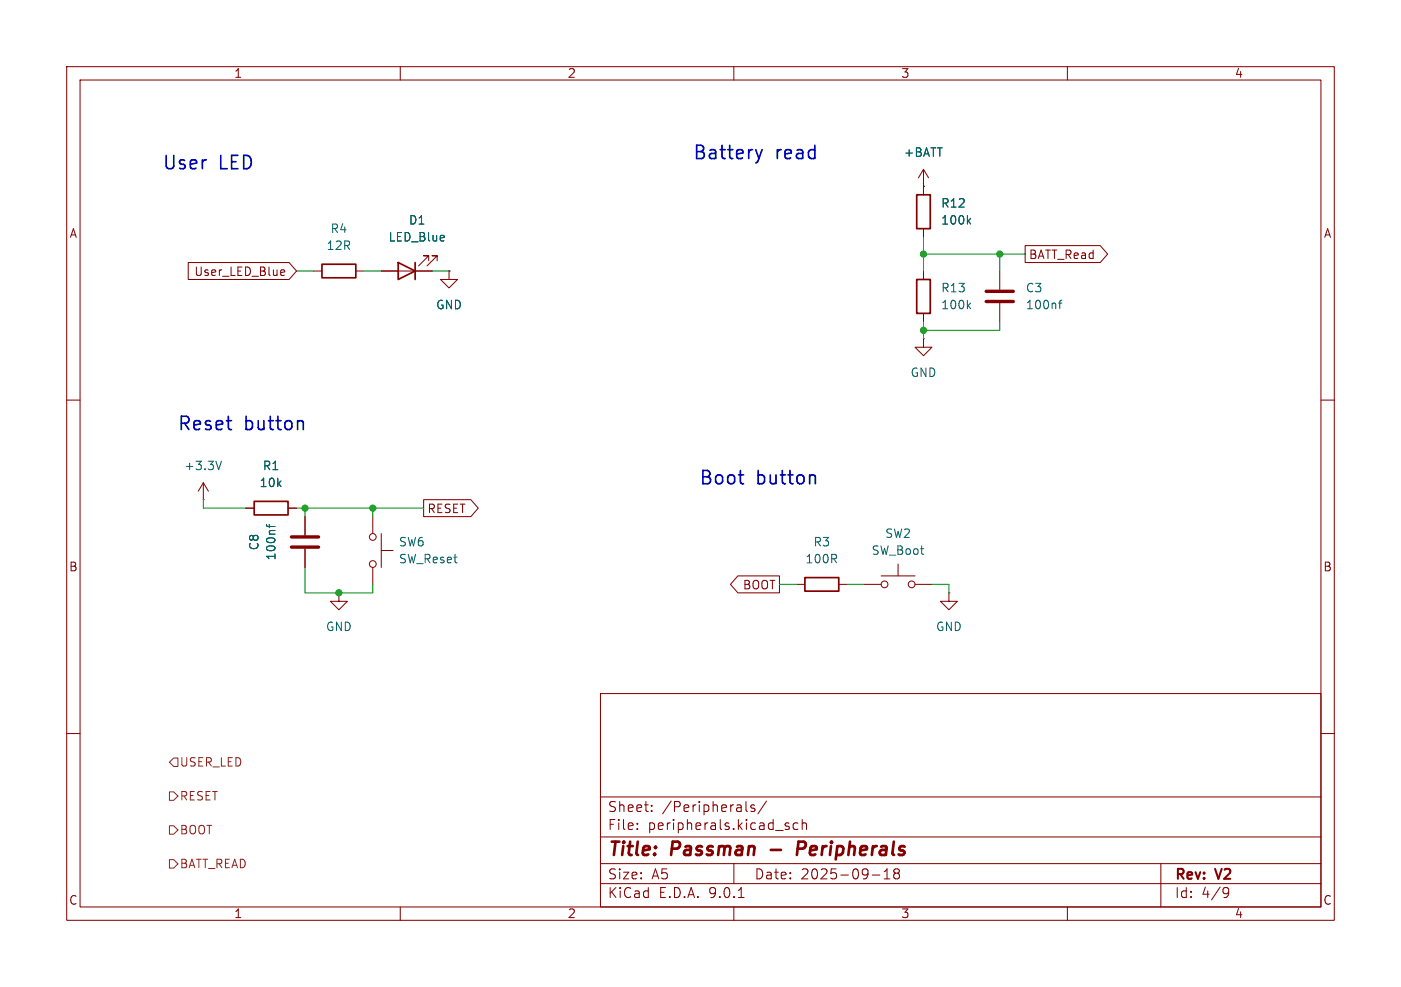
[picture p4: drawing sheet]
<svg xmlns="http://www.w3.org/2000/svg" width="210mm" height="148mm" viewBox="0 0 210 148" stroke-linecap="round" stroke-linejoin="round" font-family="sans-serif">
<g fill="none" stroke="#840000" stroke-width=".15">
<path d="M10 10h190v128h-190zM12 12h186v124h-186zM60 10v2M110 10v2M160 10v2M28.2 39.4h15.1l1.1 1.2-1.1 1.3h-15.1zM64.3 39.1v-.7h-.8h.8l-1.6 1.5M65.5 39.1v-.7h-.7h.7l-1.5 1.5M138.4 27.9h.1M138.4 25.4v3.8M138.4 34.3v1.3M138.4 25.4l-.7 1.3"/>
<path d="M138.4 25.4l.8 1.3M153.7 36.8h11.2l1.1 1.3-1.1 1.3h-11.2zM42.3 40.5h.3l.1 .3-.6 .1M42.6 41.2l-.3 .1M47 40.6h1.3M53.3 40.6h1.3M57.1 40.6h7.7M67.3 40.6v1.3h1.3l-1.3 1.3-1.3-1.3h1.3M67.3 40.6h.1M138.4 50.8v1.3h1.3l-1.3 1.2-1.2-1.2h1.2M138.4 50.8h.1M138.4 40.6v1.3"/>
<path d="M138.4 47v1.3M149.9 40.6v2.8M149.9 45.5v2.8M10 60h2M30.5 74.9h.1M30.5 72.4l-.8 1.3M30.5 72.4l.7 1.3M30.5 72.4v2.5M36.8 76.2h1.3M43.2 76.2h1.2M45.7 77.5v2.8M55.9 77.5v2.5"/>
<path d="M63.5 74.9h7.1l1.1 1.3-1.1 1.3h-7.1zM198 60h2M45.7 82.3v2.8M50.8 88.9v1.3h1.3l-1.3 1.2-1.3-1.2h1.3M50.8 88.9h.1M55.9 85.1v2.5M57.1 82.6h1.8M57.1 80v5.1M110.6 86.4h6.2v2.5h-6.2l-1.1-1.3zM119.4 87.6h1.2M125.7 87.6h1.3M129.5 87.6h2.6"/>
<path d="M132.1 86.4h5.1M134.6 84.6v1.8M137.2 87.6h2.5M142.2 88.9v1.3h1.3l-1.3 1.2-1.2-1.2h1.2M142.2 88.9h.1M10 110h2M90 104h108v32h-108zM90 119.5h108M198 110h2M60 136v2M90 132.5h108M90 129.5h108"/>
<path d="M90 125.5h108M95.5 124.2v.2M95.5 123.5v.1M97.7 121.5v.2M97.7 120.8v.1M110 136v2M110 129.5v3M110.7 134.6h.8M111.8 120.2v1.3l.2 .2M113.1 120.8l-.3-.1-.3 .2 .1 .2 .5 .2v.3h-.6M114.9 120.1l-1.3 1.9M117.8 123.8l.5 .2v.1v.2l-.5 .1"/>
<path d="M117.8 123.5h.5M119.6 123.5l-.4-.1-.3 .3v.4l.1 .2h.6M120.3 123.5a.37 .37 0 0 1 .6 .1v.8M120.3 122.9v1.5M130.8 131.2h1.1M132.5 131.8h.9M132.5 130.7l.5-.4v1.5M134 130.4v.2l.3 .3M134.3 130.9l-.3 .3v.4l.3 .2 .4-.1 .1-.2v-.4l-.3-.2M134.3 130.9h.2M134.8 130.4v.2l-.3 .3M160 136v2"/>
<path d="M174 129.5v6.5M183.6 133.1h.3l.2 .1a.99 .99 0 0 1-.3 1.4h-.3M184.2 133.7l-.3 .3h-.3"/>
<circle cx="55.9" cy="84.6" r=".51"/>
<circle cx="55.9" cy="80.5" r=".51"/>
<circle cx="132.6" cy="87.6" r=".51"/>
<circle cx="136.7" cy="87.6" r=".51"/>
</g>
<path d="M115.5 127.4h1.6M120.5 126.2h-.8l-.3 2M120.5 127.2l-.9 .1" fill="none" stroke="#840000" stroke-width=".4"/>
<path d="M48.3 39.6h5v2.1h-5zM59.7 39.4l2.5 1.2-2.5 1.3zM62.2 39.4v2.5M137.4 29.2h2v5.1h-2zM137.4 41.9h2v5.1h-2zM38.1 75.2h5.1v2h-5.1zM120.6 86.6h5.1v2h-5.1z" fill="none" stroke="#840000" stroke-width=".25"/>
<path d="M145.1 33.1l.4 .5M145.5 32.8l-.5 .4M145.1 45.8l.4 .5M145.5 45.5l-.5 .4M158.7 45.5h.5M159.2 45l-.3 .2v1.1M33.2 69.2l-.4 1.2M39.9 78.6l.2 .4h1.1M40.4 78.6v.5" fill="none" stroke="#006464" stroke-width=".15"/>
<path d="M147.8 43.7h4.1M147.8 45.2h4.1M43.7 82h4.1M43.7 80.5h4.1" fill="none" stroke="#840000" stroke-width=".51"/>
<path d="M25.4 118.7h.6l.7 .7-.7 .6h-.6zM25.4 114.3l.6-.6h.7v1.2h-.7zM25.4 123.8h.6l.7 .7-.7 .6h-.6zM25.4 128.9h.6l.7 .6-.7 .7h-.6z" fill="none" stroke="#725600" stroke-width=".15"/>
<g fill="none" stroke="#009600" stroke-width=".15">
<path d="M138.4 35.6v5M138.4 38.1h15.3M149.9 38.1v2.5M44.4 40.6h2.6M54.6 40.6h2.5M64.8 40.6h2.5M138.4 48.3v2.5M149.9 48.3v1.2h-11.5M30.5 74.9v1.3h6.3M44.4 76.2h19.1M45.7 76.2v1.3M55.9 76.2v1.3"/>
<path d="M45.7 85.1v3.8h10.2v-1.3M116.8 87.6h2.6M127 87.6h2.5M139.7 87.6h2.5v1.3"/>
</g>
<path d="M113.3 22.4l.5 1.4M113.8 23.8l-.3 .5M114.2 22.4l-.4 1.4M44.9 63.1l.5 .1 .1 .2v1M110.7 71.2h.8M111.3 72.5h.2M121.6 71.2l.5 .1 .1 .2v1" fill="none" stroke="#0000c2" stroke-width=".25"/>
<g fill="#009600" stroke="#009600" stroke-width=".15">
<circle cx="45.7" cy="76.2" r=".46"/>
<circle cx="55.9" cy="76.2" r=".46"/>
<circle cx="50.8" cy="88.9" r=".46"/>
<circle cx="138.4" cy="49.5" r=".46"/>
<circle cx="138.4" cy="38.1" r=".46"/>
<circle cx="149.9" cy="38.1" r=".46"/>
</g>
<g font-size="2.8" fill="#0000c2">
<text x="24.3" y="25.8">User</text>
<text x="32.8" y="25.8">LED</text>
<text x="103.8" y="24.2">Battery</text>
<text x="116.2" y="24.2">read</text>
<text x="26.5" y="64.9">Reset</text>
<text x="36.6" y="64.9">button</text>
<text x="104.7" y="73">Boot</text>
<text x="113.3" y="73">button</text>
</g>
<g font-size="2.8" fill="#840000">
<text x="91" y="128.9">Title:</text>
<text x="100.7" y="128.9">Passman</text>
<text x="121.1" y="128.9">Peripherals</text>
</g>
<g font-size="2.1" fill="#840000">
<text x="91" y="124.7">File:</text>
<text x="91" y="122">Sheet:</text>
<text x="97.1" y="124.7">peripherals.kicad_sch</text>
<text x="99.2" y="122">/Peripherals/</text>
<text x="91" y="134.9">KiCad</text>
<text x="91" y="132.1">Size:</text>
<text x="97.7" y="132.1">A5</text>
<text x="98.7" y="134.9">E.D.A.</text>
<text x="106.3" y="134.9">9.0.1</text>
<text x="113" y="132.1">Date:</text>
<text x="120" y="132.1">2025-09-18</text>
<text x="176" y="132.3">Rev:</text>
<text x="176" y="134.9">Id:</text>
<text x="180.1" y="134.9">4/9</text>
<text x="182.4" y="132.3">V2</text>
</g>
<g font-size="1.8" fill="#840000">
<text x="35" y="11.9">1</text>
<text x="85" y="11.9">2</text>
<text x="135" y="11.9">3</text>
<text x="185" y="11.9">4</text>
<text x="10.3" y="35.9">A</text>
<text x="198.4" y="35.9">A</text>
<text x="29" y="41.6">User_LED_Blue</text>
<text x="154.1" y="39.1">BATT_Read</text>
<text x="64" y="77.2">RESET</text>
<text x="10.3" y="85.9">B</text>
<text x="111.3" y="88.6">BOOT</text>
<text x="198.3" y="85.9">B</text>
<text x="10.3" y="135.9">C</text>
<text x="35" y="137.9">1</text>
<text x="85" y="137.9">2</text>
<text x="135" y="137.9">3</text>
<text x="185" y="137.9">4</text>
<text x="198.3" y="135.9">C</text>
</g>
<g font-size="1.8" fill="#006464">
<text x="135.4" y="23.7">+BATT</text>
<text x="49.5" y="35.2">R4</text>
<text x="61.2" y="33.9">D1</text>
<text x="141" y="31.3">R12</text>
<text x="141" y="33.9">100k</text>
<text x="48.9" y="37.7">12R</text>
<text x="58.2" y="36.4">LED_Blue</text>
<text x="65.3" y="46.6">GND</text>
<text x="141" y="44">R13</text>
<text x="141" y="46.6">100k</text>
<text x="153.7" y="44">C3</text>
<text x="153.7" y="46.6">100nf</text>
<text x="136.4" y="56.7">GND</text>
<text x="27.5" y="70.7">+3.3V</text>
<text x="39.3" y="70.7">R1</text>
<text x="38.8" y="73.3">10k</text>
<text x="39" y="82.6" transform="rotate(-90 39 82.6)">C8</text>
<text x="59.7" y="82.1">SW6</text>
<text x="121.8" y="82.1">R3</text>
<text x="130.6" y="83.4">SW_Boot</text>
<text x="132.6" y="80.9">SW2</text>
<text x="41.5" y="84.1" transform="rotate(-90 41.5 84.1)">100nf</text>
<text x="59.7" y="84.7">SW_Reset</text>
<text x="120.6" y="84.7">100R</text>
<text x="48.8" y="94.8">GND</text>
<text x="140.2" y="94.8">GND</text>
</g>
<g font-size="1.8" fill="#725600">
<text x="26.9" y="115.2">USER_LED</text>
<text x="26.9" y="125.3">BOOT</text>
<text x="26.9" y="120.2">RESET</text>
<text x="26.9" y="130.4">BATT_READ</text>
</g>
</svg>
